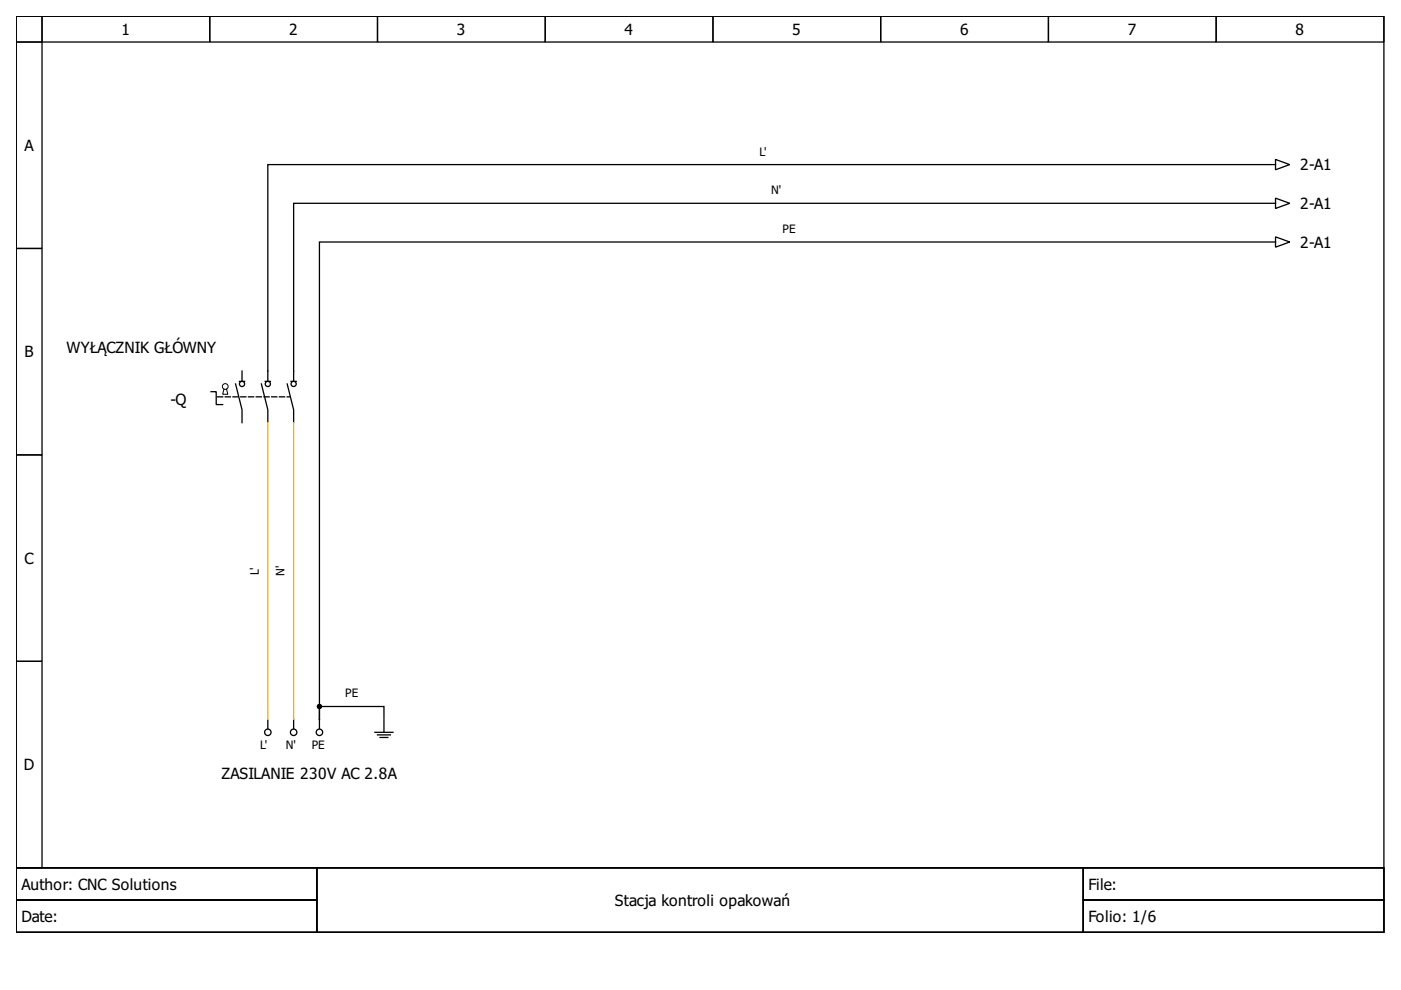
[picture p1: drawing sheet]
<svg xmlns="http://www.w3.org/2000/svg" width="297mm" height="210mm" viewBox="0 0 297 210" stroke-linecap="round" stroke-linejoin="round" font-family="sans-serif">
<g fill="none" stroke="#000" stroke-width=".27">
<path d="M3.4 3.4h290v180.6h-290zM3.4 3.4h5.5v5.5h-5.5zM3.4 8.9h5.5v43.8h-5.5zM8.9 3.4h35.6v5.5h-35.6zM44.5 3.4h35.5v5.5h-35.5zM80 3.4h35.6v5.5h-35.6zM115.6 3.4h35.6v5.5h-35.6zM151.2 3.4h35.5v5.5h-35.5zM186.7 3.4h35.6v5.5h-35.6zM222.3 3.4h35.6v5.5h-35.6zM257.9 3.4h35.5v5.5h-35.5zM269.3 34.9h-212.5v46"/>
<path d="M269.6 34.9h.8M270.4 33.8l3 1.1-3 1.1zM3.4 52.7h5.5v43.8h-5.5zM269.3 43.1h-207v37.8M269.3 51.3h-201.6v101.2M269.6 43.1h.8M269.6 51.3h.8M270.4 42l3 1.1-3 1.1zM270.4 50.2l3 1.1-3 1.1zM51.3 78.7v2.2M3.4 96.5h5.5v43.7h-5.5zM44.7 83h1.1v2.8h1.4"/>
<path d="M49.9 81.4l1.4 5.5v2.7M50.8 80.9h1.1M55.4 81.4l1.4 5.5v2.7M56.2 80.9h1.1M60.9 81.4l1.4 5.5v2.7M61.7 80.9h1.1M3.4 140.2h5.5v43.8h-5.5zM56.8 152.5v1.9M62.3 152.5v1.9M67.7 152.5v1.9M79.5 155.3h3.8M80 155.8h2.8"/>
<path d="M80.6 156.4h1.6M81.4 152.5v2.8M81.4 152.3v-2.5h-13.7v2.7M3.4 184h290v13.7h-290zM3.4 184h63.8v6.8h-63.8zM3.4 190.8h63.8v6.9h-63.8zM67.2 184h162.5v13.7h-162.5zM229.7 184h63.7v6.8h-63.7zM229.7 190.8h63.7v6.9h-63.7z"/>
<circle cx="51.3" cy="81.4" r=".55"/>
<circle cx="56.8" cy="81.4" r=".55"/>
<circle cx="62.3" cy="81.4" r=".55"/>
<circle cx="56.8" cy="155.3" r=".68"/>
<circle cx="62.3" cy="155.3" r=".68"/>
<circle cx="67.7" cy="155.3" r=".68"/>
</g>
<g fill="none" stroke="#000" stroke-width=".21">
<path d="M47.5 82.5l-.3 1.1h1.1l-.3-1.1"/>
<circle cx="47.8" cy="82" r=".61"/>
</g>
<path d="M46.1 84.1h15.3" fill="none" stroke="#000" stroke-width=".27" stroke-dasharray="1.1 .5"/>
<path d="M56.8 89.6v62.9M62.3 89.6v62.9" fill="none" stroke="#fa0" stroke-width=".27"/>
<circle cx="67.7" cy="149.8" r=".41" fill="#000" stroke="#000" stroke-width=".27"/>
<g font-size="3.3">
<text x="25.7" y="7.4">1</text>
<text x="61.3" y="7.4">2</text>
<text x="96.9" y="7.4">3</text>
<text x="132.4" y="7.4">4</text>
<text x="168" y="7.4">5</text>
<text x="203.5" y="7.4">6</text>
<text x="239.1" y="7.4">7</text>
<text x="274.7" y="7.4">8</text>
<text x="5.2" y="32">A</text>
<text x="275.6" y="36.1">2-A1</text>
<text x="275.6" y="44.3">2-A1</text>
<text x="275.6" y="52.5">2-A1</text>
<text x="5.2" y="75.8">B</text>
<text x="14.1" y="74.8">WYŁĄCZNIK GŁÓWNY</text>
<text x="36.1" y="85.8">-Q</text>
<text x="5.2" y="119.6">C</text>
<text x="5.1" y="163.3">D</text>
<text x="46.9" y="165.1">ZASILANIE 230V AC 2.8A</text>
<text x="4.5" y="188.6">Author: CNC Solutions</text>
<text x="230.8" y="188.6">File:</text>
<text x="4.5" y="195.5">Date:</text>
<text x="130.4" y="192.1">Stacja kontroli opakowań</text>
<text x="230.8" y="195.5">Folio: 1/6</text>
</g>
<g font-size="2.5">
<text x="161" y="33">L'</text>
<text x="163.5" y="41.2">N'</text>
<text x="165.9" y="49.4">PE</text>
<text x="54.9" y="121.9" transform="rotate(-90 54.9 121.9)">L'</text>
<text x="60.3" y="122.2" transform="rotate(-90 60.3 122.2)">N'</text>
<text x="73.2" y="147.9">PE</text>
<text x="55.1" y="158.8">L'</text>
<text x="60.6" y="158.8">N'</text>
<text x="66.1" y="158.8">PE</text>
</g>
</svg>
